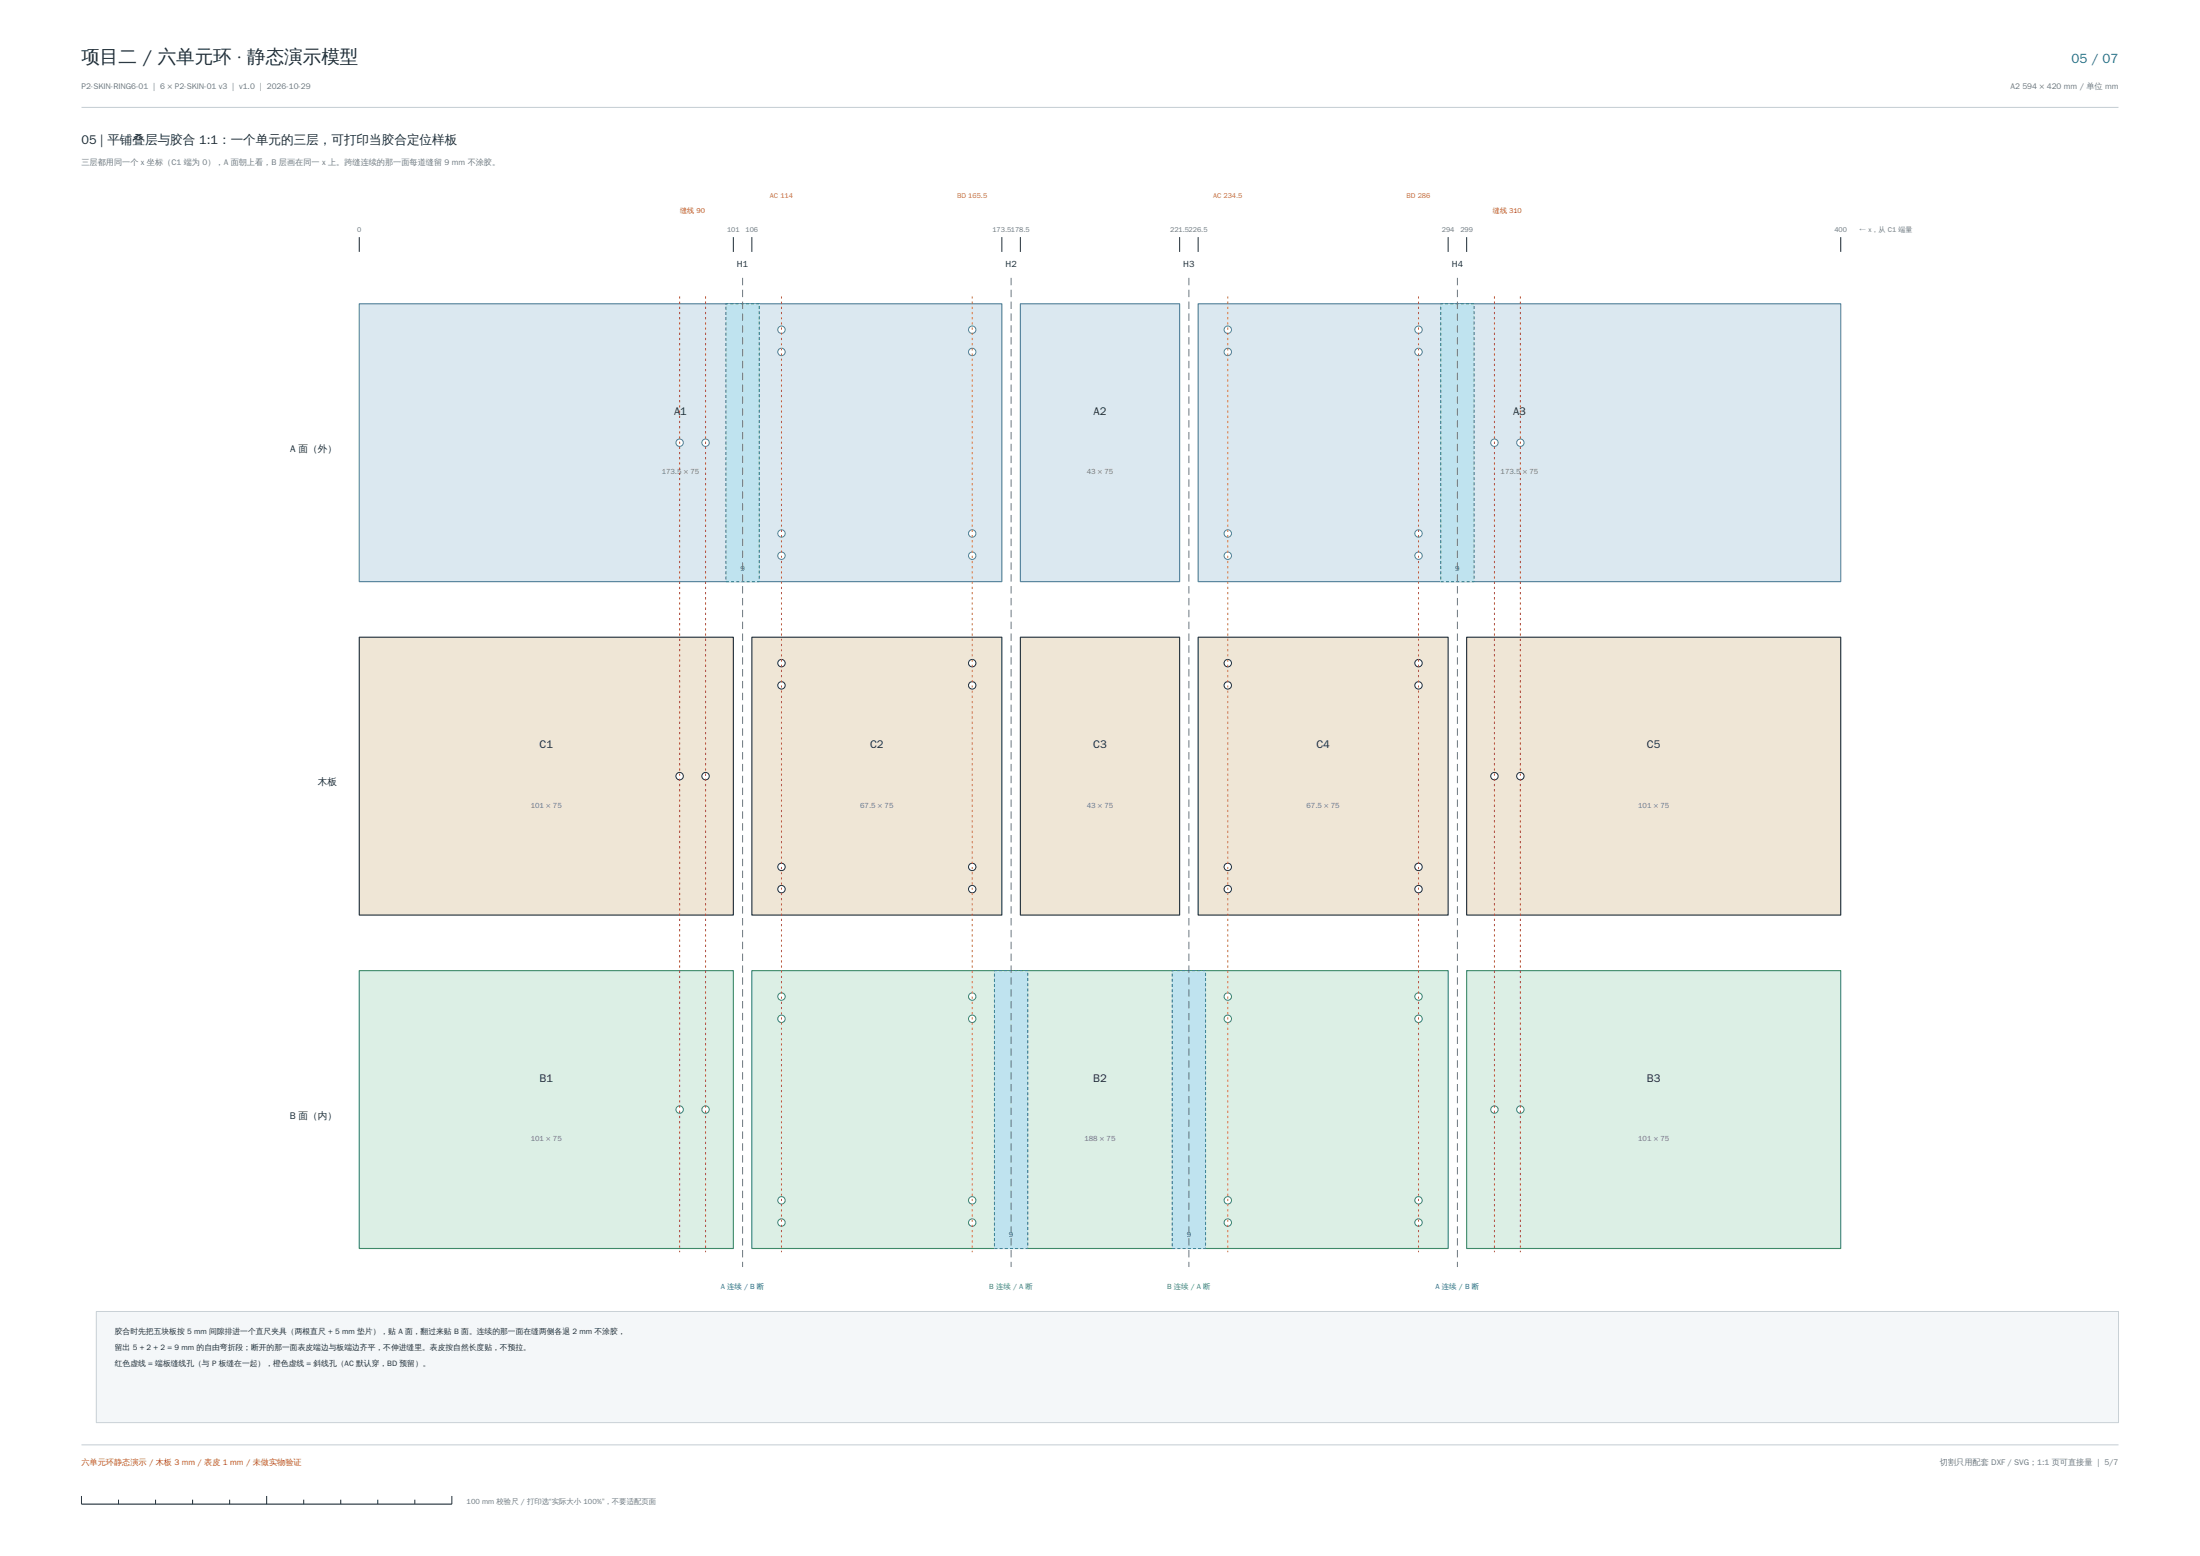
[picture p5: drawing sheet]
<svg xmlns="http://www.w3.org/2000/svg" width="594mm" height="420mm" viewBox="0 0 594 420" stroke-linecap="round" stroke-linejoin="round" font-family="sans-serif">
<path d="M22 29h550M22 390h550" fill="none" stroke="#c9d1d6" stroke-width=".3"/>
<path d="M22 406h100" fill="none" stroke="#1d2b36" stroke-width=".3"/>
<path d="M22 403.8v2.2M32 404.8v1.2M42 404.8v1.2M52 404.8v1.2M62 404.8v1.2M72 403.8v2.2M82 404.8v1.2M92 404.8v1.2M102 404.8v1.2M112 404.8v1.2M122 403.8v2.2" fill="none" stroke="#1d2b36" stroke-width=".27"/>
<path d="M97 82h173.5v75h-173.5z" fill-rule="evenodd" fill="#dbe8f0" stroke="#4f7f99" stroke-width=".3"/>
<g fill="#fff" stroke="#4f7f99" stroke-width=".27">
<circle cx="183.5" cy="119.5" r="1"/>
<circle cx="190.5" cy="119.5" r="1"/>
<circle cx="211" cy="89" r="1"/>
<circle cx="211" cy="95" r="1"/>
<circle cx="211" cy="144" r="1"/>
<circle cx="211" cy="150" r="1"/>
<circle cx="262.5" cy="89" r="1"/>
<circle cx="262.5" cy="95" r="1"/>
<circle cx="262.5" cy="144" r="1"/>
<circle cx="262.5" cy="150" r="1"/>
</g>
<g fill="#dbe8f0" stroke="#4f7f99" stroke-width=".3">
<path d="M275.5 82h43v75h-43z" fill-rule="evenodd"/>
<path d="M323.5 82h173.5v75h-173.5z" fill-rule="evenodd"/>
</g>
<g fill="#fff" stroke="#4f7f99" stroke-width=".27">
<circle cx="403.5" cy="119.5" r="1"/>
<circle cx="410.5" cy="119.5" r="1"/>
<circle cx="331.5" cy="89" r="1"/>
<circle cx="331.5" cy="95" r="1"/>
<circle cx="331.5" cy="144" r="1"/>
<circle cx="331.5" cy="150" r="1"/>
<circle cx="383" cy="89" r="1"/>
<circle cx="383" cy="95" r="1"/>
<circle cx="383" cy="144" r="1"/>
<circle cx="383" cy="150" r="1"/>
</g>
<path d="M196 82h9v75h-9z" fill-rule="evenodd" fill="#bfe3ef"/>
<path d="M196 82h9v75h-9z" fill="none" stroke="#1f6f8b" stroke-width=".27" stroke-dasharray=".8 .6" stroke-linecap="butt"/>
<path d="M389 82h9v75h-9z" fill-rule="evenodd" fill="#bfe3ef"/>
<path d="M389 82h9v75h-9z" fill="none" stroke="#1f6f8b" stroke-width=".27" stroke-dasharray=".8 .6" stroke-linecap="butt"/>
<path d="M97 172h101v75h-101z" fill-rule="evenodd" fill="#efe6d6" stroke="#1d2b36" stroke-width=".3"/>
<g fill="#fff" stroke="#1d2b36" stroke-width=".27">
<circle cx="183.5" cy="209.5" r="1"/>
<circle cx="190.5" cy="209.5" r="1"/>
</g>
<path d="M203 172h67.5v75h-67.5z" fill-rule="evenodd" fill="#efe6d6" stroke="#1d2b36" stroke-width=".3"/>
<g fill="#fff" stroke="#1d2b36" stroke-width=".27">
<circle cx="211" cy="179" r="1"/>
<circle cx="211" cy="185" r="1"/>
<circle cx="211" cy="234" r="1"/>
<circle cx="211" cy="240" r="1"/>
<circle cx="262.5" cy="179" r="1"/>
<circle cx="262.5" cy="185" r="1"/>
<circle cx="262.5" cy="234" r="1"/>
<circle cx="262.5" cy="240" r="1"/>
</g>
<g fill="#efe6d6" stroke="#1d2b36" stroke-width=".3">
<path d="M275.5 172h43v75h-43z" fill-rule="evenodd"/>
<path d="M323.5 172h67.5v75h-67.5z" fill-rule="evenodd"/>
</g>
<g fill="#fff" stroke="#1d2b36" stroke-width=".27">
<circle cx="331.5" cy="179" r="1"/>
<circle cx="331.5" cy="185" r="1"/>
<circle cx="331.5" cy="234" r="1"/>
<circle cx="331.5" cy="240" r="1"/>
<circle cx="383" cy="179" r="1"/>
<circle cx="383" cy="185" r="1"/>
<circle cx="383" cy="234" r="1"/>
<circle cx="383" cy="240" r="1"/>
</g>
<path d="M396 172h101v75h-101z" fill-rule="evenodd" fill="#efe6d6" stroke="#1d2b36" stroke-width=".3"/>
<g fill="#fff" stroke="#1d2b36" stroke-width=".27">
<circle cx="403.5" cy="209.5" r="1"/>
<circle cx="410.5" cy="209.5" r="1"/>
</g>
<path d="M97 262h101v75h-101z" fill-rule="evenodd" fill="#dcefe5" stroke="#3e8a68" stroke-width=".3"/>
<g fill="#fff" stroke="#3e8a68" stroke-width=".27">
<circle cx="183.5" cy="299.5" r="1"/>
<circle cx="190.5" cy="299.5" r="1"/>
</g>
<path d="M203 262h188v75h-188z" fill-rule="evenodd" fill="#dcefe5" stroke="#3e8a68" stroke-width=".3"/>
<g fill="#fff" stroke="#3e8a68" stroke-width=".27">
<circle cx="211" cy="269" r="1"/>
<circle cx="211" cy="275" r="1"/>
<circle cx="211" cy="324" r="1"/>
<circle cx="211" cy="330" r="1"/>
<circle cx="262.5" cy="269" r="1"/>
<circle cx="262.5" cy="275" r="1"/>
<circle cx="262.5" cy="324" r="1"/>
<circle cx="262.5" cy="330" r="1"/>
<circle cx="331.5" cy="269" r="1"/>
<circle cx="331.5" cy="275" r="1"/>
<circle cx="331.5" cy="324" r="1"/>
<circle cx="331.5" cy="330" r="1"/>
<circle cx="383" cy="269" r="1"/>
<circle cx="383" cy="275" r="1"/>
<circle cx="383" cy="324" r="1"/>
<circle cx="383" cy="330" r="1"/>
</g>
<path d="M396 262h101v75h-101z" fill-rule="evenodd" fill="#dcefe5" stroke="#3e8a68" stroke-width=".3"/>
<g fill="#fff" stroke="#3e8a68" stroke-width=".27">
<circle cx="403.5" cy="299.5" r="1"/>
<circle cx="410.5" cy="299.5" r="1"/>
</g>
<path d="M268.5 262h9v75h-9z" fill-rule="evenodd" fill="#bfe3ef"/>
<path d="M268.5 262h9v75h-9z" fill="none" stroke="#1f6f8b" stroke-width=".27" stroke-dasharray=".8 .6" stroke-linecap="butt"/>
<path d="M316.5 262h9v75h-9z" fill-rule="evenodd" fill="#bfe3ef"/>
<path d="M316.5 262h9v75h-9z" fill="none" stroke="#1f6f8b" stroke-width=".27" stroke-dasharray=".8 .6" stroke-linecap="butt"/>
<path d="M200.5 75v267M273 75v267M321 75v267M393.5 75v267" fill="none" stroke="#6b7780" stroke-width=".27" stroke-dasharray="2 1.2" stroke-linecap="butt"/>
<path d="M97 64v4M198 64v4M203 64v4M270.5 64v4M275.5 64v4M318.5 64v4M323.5 64v4M391 64v4M396 64v4M497 64v4" fill="none" stroke="#1d2b36" stroke-width=".27"/>
<path d="M183.5 80v258M190.5 80v258M403.5 80v258M410.5 80v258" fill="none" stroke="#b8392b" stroke-width=".27" stroke-dasharray=".6 .8" stroke-linecap="butt"/>
<path d="M211 80v258M262.5 80v258M331.5 80v258M383 80v258" fill="none" stroke="#d9772f" stroke-width=".27" stroke-dasharray=".6 .8" stroke-linecap="butt"/>
<path d="M26 354h546v30h-546z" fill-rule="evenodd" fill="#f4f7f9" stroke="#c9d1d6" stroke-width=".27"/>
<text font-size="5" fill="#1d2b36" x="22" y="17">项目二 / 六单元环 · 静态演示模型</text>
<text font-size="3.6" fill="#1f6f8b" x="559.3" y="17">05 / 07</text>
<text font-size="3.4" fill="#1d2b36" x="22" y="39">05 | 平铺叠层与胶合 1:1：一个单元的三层，可打印当胶合定位样板</text>
<g font-size="3" fill="#1d2b36">
<text x="182" y="112">A1</text>
<text x="295.3" y="112">A2</text>
<text x="408.5" y="112">A3</text>
<text x="145.7" y="202">C1</text>
<text x="234.9" y="202">C2</text>
<text x="295.2" y="202">C3</text>
<text x="355.4" y="202">C4</text>
<text x="444.7" y="202">C5</text>
<text x="145.7" y="292">B1</text>
<text x="295.2" y="292">B2</text>
<text x="444.7" y="292">B3</text>
</g>
<g font-size="2.6" fill="#1d2b36">
<text x="78.4" y="122">A 面（外）</text>
<text x="85.8" y="212">木板</text>
<text x="78.2" y="302">B 面（内）</text>
</g>
<g font-size="2.4" fill="#1d2b36">
<text x="199" y="72">H1</text>
<text x="271.5" y="72">H2</text>
<text x="319.5" y="72">H3</text>
<text x="392" y="72">H4</text>
</g>
<g font-size="2.2" fill="#6b7780">
<text x="22" y="24">P2-SKIN-RING6-01 | 6 × P2-SKIN-01 v3 | v1.0 | 2026-10-29</text>
<text x="542.8" y="24">A2 594 × 420 mm / 单位 mm</text>
<text x="22" y="44.5">三层都用同一个 x 坐标（C1 端为 0），A 面朝上看，B 层画在同一 x 上。跨缝连续的那一面每道缝留 9 mm 不涂胶。</text>
<text x="523.8" y="395.5">切割只用配套 DXF / SVG；1:1 页可直接量 | 5/7</text>
</g>
<text font-size="2.2" fill="#b8392b" x="22" y="395.5">六单元环静态演示 / 木板 3 mm / 表皮 1 mm / 未做实物验证</text>
<g font-size="2.1" fill="#1d2b36">
<text x="31" y="360">胶合时先把五块板按 5 mm 间隙排进一个直尺夹具（两根直尺 + 5 mm 垫片），贴 A 面，翻过来贴 B 面。连续的那一面在缝两侧各退 2 mm 不涂胶，</text>
<text x="31" y="364.4">留出 5 + 2 + 2 = 9 mm 的自由弯折段；断开的那一面表皮端边与板端边齐平，不伸进缝里。表皮按自然长度贴，不预拉。</text>
<text x="31" y="368.8">红色虚线 = 端板缝线孔（与 P 板缝在一起），橙色虚线 = 斜线孔（AC 默认穿，BD 预留）。</text>
</g>
<g font-size="2" fill="#6b7780">
<text x="178.7" y="128">173.5 × 75</text>
<text x="293.4" y="128">43 × 75</text>
<text x="405.2" y="128">173.5 × 75</text>
<text x="143.3" y="218">101 × 75</text>
<text x="232.3" y="218">67.5 × 75</text>
<text x="293.4" y="218">43 × 75</text>
<text x="352.8" y="218">67.5 × 75</text>
<text x="442.3" y="218">101 × 75</text>
<text x="143.3" y="308">101 × 75</text>
<text x="292.8" y="308">188 × 75</text>
<text x="442.3" y="308">101 × 75</text>
<text x="126" y="406">100 mm 校验尺 / 打印选“实际大小 100%”，不要适配页面</text>
</g>
<g font-size="2" fill="#1f6f8b">
<text x="199.9" y="154">9</text>
<text x="392.9" y="154">9</text>
<text x="272.4" y="334">9</text>
<text x="320.4" y="334">9</text>
<text x="194.6" y="348">A 连续 / B 断</text>
<text x="387.6" y="348">A 连续 / B 断</text>
</g>
<g font-size="2" fill="#3e8a68">
<text x="267.1" y="348">B 连续 / A 断</text>
<text x="315.1" y="348">B 连续 / A 断</text>
</g>
<g font-size="1.9" fill="#d9772f">
<text x="207.9" y="53.5">AC 114</text>
<text x="258.4" y="53.5">BD 165.5</text>
<text x="327.5" y="53.5">AC 234.5</text>
<text x="379.8" y="53.5">BD 286</text>
</g>
<g font-size="1.9" fill="#b8392b">
<text x="183.7" y="57.5">缝线 90</text>
<text x="403.1" y="57.5">缝线 310</text>
</g>
<g font-size="1.9" fill="#6b7780">
<text x="96.4" y="62.5">0</text>
<text x="196.3" y="62.5">101</text>
<text x="201.3" y="62.5">106</text>
<text x="267.9" y="62.5">173.5178.5</text>
<text x="315.9" y="62.5">221.5226.5</text>
<text x="389.3" y="62.5">294</text>
<text x="394.3" y="62.5">299</text>
<text x="495.3" y="62.5">400</text>
<text x="502" y="62.5">← x，从 C1 端量</text>
</g>
</svg>
